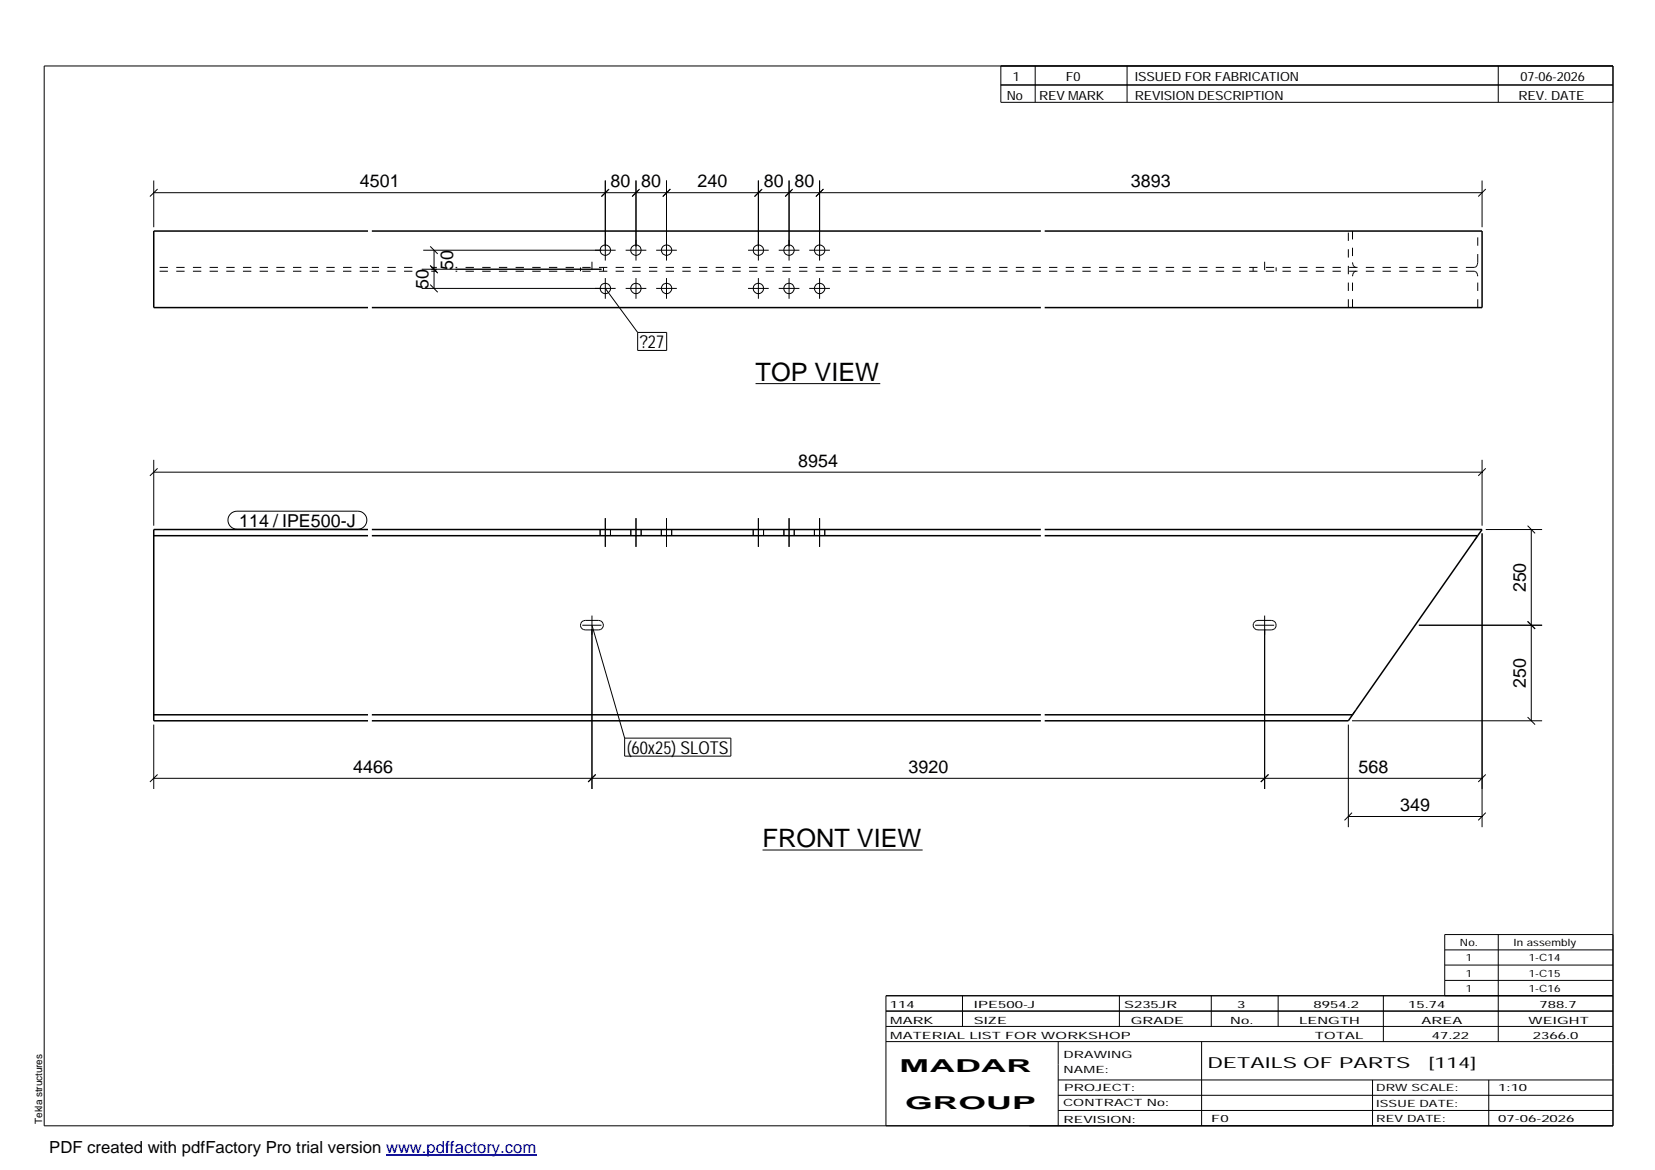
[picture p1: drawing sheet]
<svg xmlns="http://www.w3.org/2000/svg" width="420mm" height="297mm" viewBox="0 0 420 297" stroke-linecap="round" stroke-linejoin="round" font-family="sans-serif">
<g fill="none" stroke="#000" stroke-width=".25">
<path d="M11.2 16.7h398.3v269.1h-398.3zM254.1 16.7v9.3h155.4M262.8 16.7v9.3M286.1 16.7v9.3M380.4 16.7v9.3M254.1 21.6h155.4M39 45.8v11.9M39 48.9h337.3M40 48l-1.9 1.9M153.7 45.8v20.4M154.6 48l-1.9 1.9 1.7-1.7M161.5 45.8v20.4"/>
<path d="M162.4 48l-1.9 1.9M169.2 45.8v20.4M170.2 48l-1.9 1.9M192.5 45.8v20.4M193.5 48l-1.9 1.9 1.7-1.7M200.3 45.8v20.4M201.3 48l-2 1.9M208.1 45.8v20.4M209 48l-1.9 1.9M376.3 45.8v11.9M377.2 48l-1.9 1.9M107.1 73.2h49.2"/>
<path d="M107.1 68.4h45.6M107.4 63.5h48.9M109.2 72.2l1.9 2M109.2 67.4l1.9 1.9-1.6-1.7M109.2 62.6l1.9 1.9M110.2 63.5v9.7M153.7 70.6v5.2M153.7 73.2l8.2 11.2M158.8 73.2h5.3M158.8 63.5h5.3M161.5 70.6v5.2M166.6 73.2h5.2"/>
<path d="M166.6 63.5h5.2M169.2 70.6v5.2M189.9 73.2h5.3M189.9 63.5h5.3M192.5 70.6v5.2M197.7 73.2h5.2M197.7 63.5h5.2M200.3 70.6v5.2M205.4 73.2h5.3M205.4 63.5h5.3M208.1 70.6v5.2M161.9 84.4h7.3v4.6h-7.3z"/>
<path d="M191.8 97.4h31.7M39 119.9h337.3M39 116.7v16.8M40 118.9l-1.9 1.9M376.3 116.7v16.8M377.2 118.9l-1.9 1.9M58.5 130.5l.8-.6 .9-.1h30.6a2.29 2.29 0 0 1 2.3 2.3 2.29 2.29 0 0 1-2.3 2.3h-30.6a2.28 2.28 0 0 1-2.1-1.5 2.28 2.28 0 0 1 .4-2.4zM152.4 134.4v1.6M153.7 131.6v7.2M155 134.4v1.6M160.1 134.4v1.6M161.5 131.6v7.2"/>
<path d="M162.8 134.4v1.6M167.9 134.4v1.6M169.2 131.6v7.2M170.5 134.4v1.6M191.2 134.4v1.6M192.5 131.6v7.2M193.8 134.4v1.6M199 134.4v1.6M200.3 131.6v7.2M201.6 134.4v1.6M206.8 134.4v1.6M208.1 131.6v7.2"/>
<path d="M209.4 134.4v1.6M376.3 135.4v74.6M377.2 134.4h14.3M387.8 133.5l1.9 1.9M388.7 134.4v48.6M147.7 157.8l.9-.3h3.4a1.21 1.21 0 0 1 1.2 1.2 1.21 1.21 0 0 1-1.2 1.2h-3.4a1.21 1.21 0 0 1-1.2-.7 1.21 1.21 0 0 1 .3-1.4zM147.8 158.7h4.9M150.3 156.3v44M150.3 158.7l8.3 28.7M318.5 157.8l.9-.3h3.3a1.21 1.21 0 0 1 1.3 1.2 1.21 1.21 0 0 1-1.3 1.2h-3.3a1.19 1.19 0 0 1-1.2-.7 1.19 1.19 0 0 1 .3-1.4zM318.6 158.7h4.9M321.1 156.3v44"/>
<path d="M360.2 158.7h31.3M387.8 157.8l1.9 1.9M39 184v16.3M39 197.6h337.3M40 196.6l-1.9 1.9M151.2 196.6l-1.9 1.9M158.6 187.4h26.9v4.6h-26.9zM322 196.6l-1.9 1.9M342.3 184v26M343.2 183h48.3M377.2 196.6l-1.9 1.9M387.8 182.1l1.9 1.9"/>
<path d="M193.6 215.8h40.6M342.3 207.3h34M343.2 206.3l-1.9 2M377.2 206.3l-1.9 2M380.4 237.3v27.1M409.5 237.3h-42.7v15.5M224.9 256.7h184.6M244.3 252.8v7.8M284.2 252.8v7.8M307.5 252.8v7.8M324.5 252.8v7.8M351.2 252.8v11.6"/>
<path d="M366.8 241.2h42.7M366.8 245h42.7M366.8 248.9h42.7M409.5 252.8h-184.6v33M224.9 264.4h184.6M224.9 260.6h184.6M268.6 264.4v21.4M268.6 274.2h140.9M268.6 278.1h140.9M305.1 264.4v21.4M348.4 274.2v11.6M378 274.2v11.6"/>
<path d="M268.6 281.9h140.9"/>
<circle cx="153.7" cy="63.5" r="1.31"/>
<circle cx="153.7" cy="73.2" r="1.31"/>
<circle cx="161.5" cy="63.5" r="1.31"/>
<circle cx="161.5" cy="73.2" r="1.31"/>
<circle cx="169.2" cy="63.5" r="1.31"/>
<circle cx="169.2" cy="73.2" r="1.33"/>
<circle cx="192.5" cy="63.5" r="1.31"/>
<circle cx="192.5" cy="73.2" r="1.31"/>
<circle cx="200.3" cy="63.5" r="1.31"/>
<circle cx="200.3" cy="73.2" r="1.31"/>
<circle cx="208.1" cy="63.5" r="1.31"/>
<circle cx="208.1" cy="73.2" r="1.31"/>
</g>
<g fill="none" stroke="#000" stroke-width=".38">
<path d="M93.4 58.7h-54.4v19.4h54.4M94.4 58.7h169.8M265.2 58.7h111.1v19.4h-111.1M94.4 78.1h169.8M39 136h54.4M93.4 134.4h-54.4v48.6h54.4M94.4 134.4h169.8M94.4 136h169.8M265.2 134.4h111.1l-1.1 1.6M265.2 136h110M375.2 136l-31.8 45.5M39 181.5h54.4"/>
<path d="M94.4 181.5h169.8M94.4 183h169.8M265.2 181.5h78.2M343.4 181.5l-1.1 1.5h-77.1"/>
</g>
<g fill="none" stroke="#000" stroke-width=".25" stroke-dasharray="2.1 2.1" stroke-linecap="butt">
<path d="M343.4 58.7v7.9M93.4 68.9h-54.4M93.4 67.9h-54.4M104.7 68.9h-10.3M104.7 67.9h-10.3M110.9 68.9h-1.4M110.9 67.9h-1.4M147.4 67.9v1M150.3 66.4v3.9M153.2 67.9v1M264.2 68.9h-148.5M264.2 67.9h-148.5"/>
<path d="M318.1 67.9v1M321.1 66.4v3.9M324 67.9v1M342.3 78.1v-19.4M343.4 78.1v-8M343.4 66.6l.1 .5M343.5 67.1l.1 .4M343.5 69.6l-.1 .5M343.6 67.5l.3 .3M343.6 69.2l-.1 .4M343.9 67.8l.4 .1M343.9 68.9l-.3 .3"/>
<path d="M344.3 68.9h-.4M374.3 68.9h-109.1M374.3 67.9h-109.1M374.3 67.9l.3-.1M374.6 67.8l.3-.3M374.6 68.9h-.3M374.9 67.5l.2-.4M374.9 69.2l-.3-.3M375.1 67.1l.1-.5M375.1 69.6l-.2-.4M375.2 78.1v-8M375.2 66.6v-7.9"/>
<path d="M375.2 70.1l-.1-.5M375.1 136.1l-.8 1.2M343.4 181.5l.5-.8"/>
</g>
<path d="M98 293.3h38.2" fill="none" stroke="#00f" stroke-width=".3"/>
<g font-size="6.4">
<text x="191.8" y="96.6">TOP VIEW</text>
<text x="193.6" y="215.1">FRONT VIEW</text>
</g>
<g font-size="4.5">
<text x="91.3" y="47.5">4501</text>
<text x="155" y="47.5">80</text>
<text x="162.8" y="47.5">80</text>
<text x="177.1" y="47.5">240</text>
<text x="193.9" y="47.5">80</text>
<text x="201.7" y="47.5">80</text>
<text x="287.1" y="47.5">3893</text>
<text x="115" y="68.5" transform="rotate(-90 115 68.5)">50</text>
<text x="108.8" y="73.3" transform="rotate(-90 108.8 73.3)">50</text>
<text x="162.4" y="88.4">?27</text>
<text x="202.6" y="118.5">8954</text>
<text x="60.7" y="133.8">114 / IPE500-J</text>
<text x="387.4" y="150.4" transform="rotate(-90 387.4 150.4)">250</text>
<text x="387.4" y="174.7" transform="rotate(-90 387.4 174.7)">250</text>
<text x="159.1" y="191.4">(60x25) SLOTS</text>
<text x="89.6" y="196.2">4466</text>
<text x="230.6" y="196.2">3920</text>
<text x="344.8" y="196.2">568</text>
<text x="355.5" y="205.9">349</text>
<text x="228.4" y="272.3">MADAR</text>
<text x="229.8" y="281.6">GROUP</text>
</g>
<text font-size="4.2" x="12.5" y="292.7">PDF created with pdfFactory Pro trial version www.pdffactory.com</text>
<g font-size="3.9">
<text x="306.5" y="271.3">DETAILS OF PARTS</text>
<text x="362.7" y="271.3">[114]</text>
</g>
<g font-size="3.2">
<text x="257.1" y="20.5">1</text>
<text x="270.6" y="20.5">F0</text>
<text x="288.1" y="20.5">ISSUED FOR FABRICATION</text>
<text x="386" y="20.5">07-06-2026</text>
<text x="255.6" y="25.5">No</text>
<text x="263.8" y="25.5">REV MARK</text>
<text x="288.1" y="25.5">REVISION DESCRIPTION</text>
<text x="385.5" y="25.5">REV. DATE</text>
</g>
<g font-size="2.5">
<text x="370.6" y="240.2">No.</text>
<text x="372.1" y="244.1">1</text>
<text x="384.3" y="240.2">In assembly</text>
<text x="388.1" y="244.1">1-C14</text>
<text x="372.1" y="247.9">1</text>
<text x="372.1" y="251.8">1</text>
<text x="388.1" y="247.9">1-C15</text>
<text x="388.1" y="251.8">1-C16</text>
<text x="225.9" y="255.9">114</text>
<text x="247.3" y="255.9">IPE500-J</text>
<text x="285.4" y="255.9">S235JR</text>
<text x="314.1" y="255.9">3</text>
<text x="333.5" y="255.9">8954.2</text>
<text x="357.5" y="255.9">15.74</text>
<text x="390.8" y="255.9">788.7</text>
<text x="226" y="263.7">MATERIAL LIST FOR WORKSHOP</text>
<text x="226" y="259.9">MARK</text>
<text x="247.2" y="259.9">SIZE</text>
<text x="287.1" y="259.9">GRADE</text>
<text x="312.3" y="259.9">No.</text>
<text x="329.8" y="259.9">LENGTH</text>
<text x="333.8" y="263.7">TOTAL</text>
<text x="360.9" y="259.9">AREA</text>
<text x="363.5" y="263.7">47.22</text>
<text x="388.1" y="259.9">WEIGHT</text>
<text x="389.2" y="263.7">2366.0</text>
<text x="270" y="268.5">DRAWING</text>
<text x="270" y="272.5">NAME:</text>
<text x="269.9" y="280.9">CONTRACT No:</text>
<text x="270.2" y="277">PROJECT:</text>
<text x="349.4" y="277.1">DRW SCALE:</text>
<text x="349.4" y="281">ISSUE DATE:</text>
<text x="380.4" y="277.1">1:10</text>
<text x="10.7" y="285.4" transform="rotate(-90 10.7 285.4)">Tekla structures</text>
<text x="270" y="285">REVISION:</text>
<text x="307.5" y="284.8">F0</text>
<text x="349.4" y="284.8">REV DATE:</text>
<text x="380.4" y="284.8">07-06-2026</text>
</g>
</svg>
